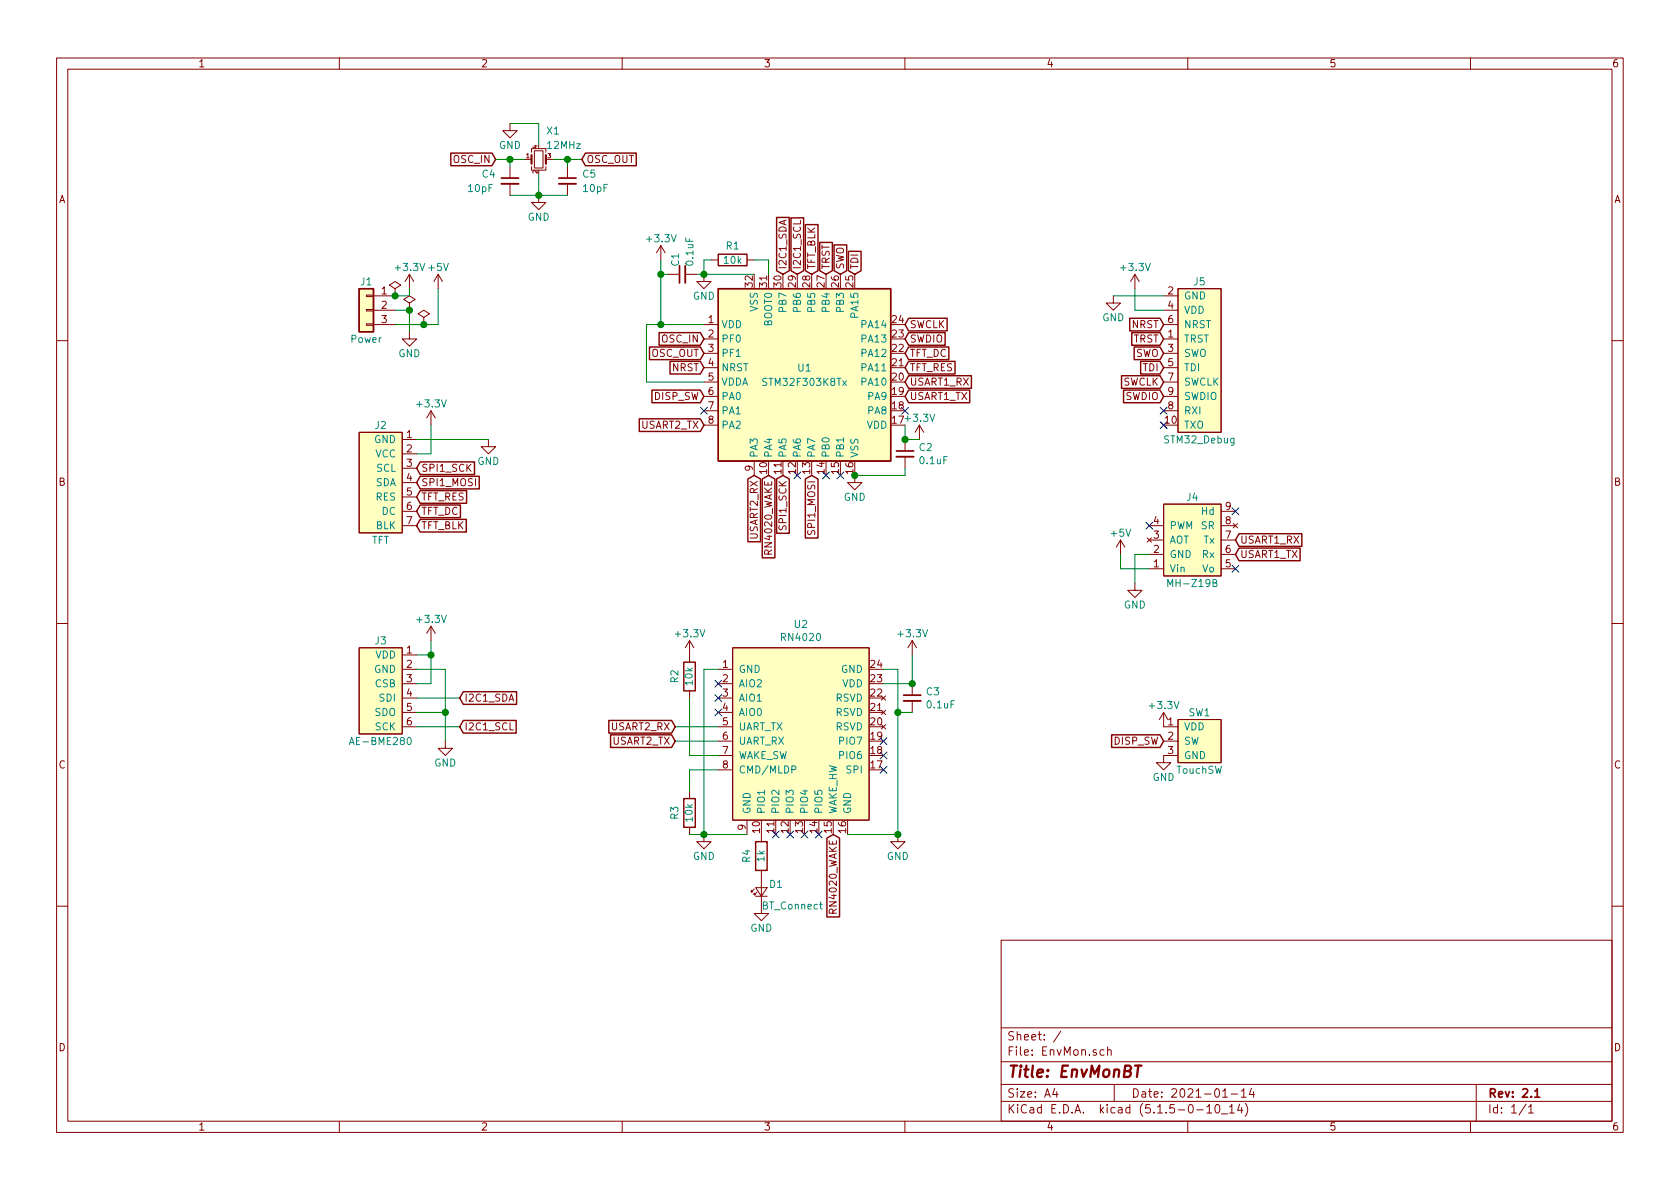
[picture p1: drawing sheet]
EESchema Schematic File Version 4
EELAYER 30 0
EELAYER END
$Descr A4 11693 8268
encoding utf-8
Sheet 1 1
Title "EnvMonBT"
Date "2021-01-14"
Rev "2.1"
Comp ""
Comment1 ""
Comment2 ""
Comment3 ""
Comment4 ""
$EndDescr
$Comp
L EnvMon:STM32F303K8Tx U1
U 1 1
P 5600 2600
F 0 "U1" H 5600 2650 50  0000 C CNN
F 1 "STM32F303K8Tx" H 5600 2550 50  0000 C CNN
F 2 "EnvMon:LQFP-32_7x7mm_P0.8mm_FusionPCB" H 5600 1700 50  0001 C CNN
F 3 "http://www.st.com/st-web-ui/static/active/en/resource/technical/document/datasheet/DM00092070.pdf" H 5600 2600 50  0001 C CNN
	1    5600 2600
	1    0    0    -1  
$EndComp
$Comp
L EnvMon:STM32_Debug J5
U 1 1
P 8350 2500
F 0 "J5" H 8350 3050 50  0000 C CNN
F 1 "STM32_Debug" H 8350 1950 50  0000 C CNN
F 2 "Connector_PinHeader_1.27mm:PinHeader_2x05_P1.27mm_Vertical" H 8350 3150 50  0001 C CNN
F 3 "" H 8300 3000 50  0001 C CNN
	1    8350 2500
	1    0    0    -1  
$EndComp
$Comp
L EnvMon:TFT_1_3_inch J2
U 1 1
P 2650 3350
F 0 "J2" H 2650 3750 50  0000 C CNN
F 1 "TFT" H 2650 2950 50  0000 C CNN
F 2 "EnvMon:TFT_1.3_IPA" H 2650 3200 50  0001 C CNN
F 3 "" H 2650 3200 50  0001 C CNN
	1    2650 3350
	1    0    0    -1  
$EndComp
$Comp
L Connector_Generic:Conn_01x03 J1
U 1 1
P 2550 2150
F 0 "J1" H 2550 2350 50  0000 C CNN
F 1 "Power" H 2550 1950 50  0000 C CNN
F 2 "EnvMon:USB_Power_Pin" H 2550 2150 50  0001 C CNN
F 3 "~" H 2550 2150 50  0001 C CNN
	1    2550 2150
	-1   0    0    -1  
$EndComp
$Comp
L power:+3.3V #PWR01
U 1 1
P 2850 2000
F 0 "#PWR01" H 2850 1850 50  0001 C CNN
F 1 "+3.3V" H 2850 2150 50  0000 C CNN
F 2 "" H 2850 2000 50  0001 C CNN
F 3 "" H 2850 2000 50  0001 C CNN
	1    2850 2000
	1    0    0    -1  
$EndComp
$Comp
L power:GND #PWR02
U 1 1
P 2850 2300
F 0 "#PWR02" H 2850 2050 50  0001 C CNN
F 1 "GND" H 2850 2150 50  0000 C CNN
F 2 "" H 2850 2300 50  0001 C CNN
F 3 "" H 2850 2300 50  0001 C CNN
	1    2850 2300
	1    0    0    -1  
$EndComp
Wire Wire Line
	2750 2050 2850 2050
Wire Wire Line
	2850 2050 2850 2000
Wire Wire Line
	2750 2150 2850 2150
Wire Wire Line
	2850 2150 2850 2300
Wire Wire Line
	2750 2250 2950 2250
Wire Wire Line
	3050 2250 3050 2000
$Comp
L power:PWR_FLAG #FLG01
U 1 1
P 2750 2050
F 0 "#FLG01" H 2750 2125 50  0001 C CNN
F 1 "PWR_FLAG" H 2750 2223 50  0001 C CNN
F 2 "" H 2750 2050 50  0001 C CNN
F 3 "~" H 2750 2050 50  0001 C CNN
	1    2750 2050
	1    0    0    -1  
$EndComp
$Comp
L power:PWR_FLAG #FLG03
U 1 1
P 2950 2250
F 0 "#FLG03" H 2950 2325 50  0001 C CNN
F 1 "PWR_FLAG" H 2950 2423 50  0001 C CNN
F 2 "" H 2950 2250 50  0001 C CNN
F 3 "~" H 2950 2250 50  0001 C CNN
	1    2950 2250
	1    0    0    -1  
$EndComp
Connection ~ 2750 2050
Connection ~ 2950 2250
Wire Wire Line
	2950 2250 3050 2250
$Comp
L power:PWR_FLAG #FLG02
U 1 1
P 2850 2150
F 0 "#FLG02" H 2850 2225 50  0001 C CNN
F 1 "PWR_FLAG" H 2850 2323 50  0001 C CNN
F 2 "" H 2850 2150 50  0001 C CNN
F 3 "~" H 2850 2150 50  0001 C CNN
	1    2850 2150
	1    0    0    -1  
$EndComp
Connection ~ 2850 2150
$Comp
L power:GND #PWR09
U 1 1
P 4900 1900
F 0 "#PWR09" H 4900 1650 50  0001 C CNN
F 1 "GND" H 4900 1750 50  0000 C CNN
F 2 "" H 4900 1900 50  0001 C CNN
F 3 "" H 4900 1900 50  0001 C CNN
	1    4900 1900
	1    0    0    -1  
$EndComp
$Comp
L Device:R R1
U 1 1
P 5100 1800
F 0 "R1" V 5000 1800 50  0000 C CNN
F 1 "10k" V 5100 1800 50  0000 C CNN
F 2 "Resistor_SMD:R_0603_1608Metric_Pad1.05x0.95mm_HandSolder" V 5030 1800 50  0001 C CNN
F 3 "~" H 5100 1800 50  0001 C CNN
	1    5100 1800
	0    1    1    0   
$EndComp
Wire Wire Line
	5250 1900 4900 1900
Wire Wire Line
	4950 1800 4900 1800
Wire Wire Line
	4900 1800 4900 1900
Connection ~ 4900 1900
Wire Wire Line
	5250 1800 5350 1800
Wire Wire Line
	5350 1800 5350 1900
Text GLabel 4900 2550 0    50   Input ~ 0
NRST
$Comp
L power:+3.3V #PWR08
U 1 1
P 4600 1800
F 0 "#PWR08" H 4600 1650 50  0001 C CNN
F 1 "+3.3V" H 4600 1950 50  0000 C CNN
F 2 "" H 4600 1800 50  0001 C CNN
F 3 "" H 4600 1800 50  0001 C CNN
	1    4600 1800
	1    0    0    -1  
$EndComp
Wire Wire Line
	4900 2250 4600 2250
Wire Wire Line
	4500 2650 4500 2250
$Comp
L power:GND #PWR011
U 1 1
P 5950 3300
F 0 "#PWR011" H 5950 3050 50  0001 C CNN
F 1 "GND" H 5950 3150 50  0000 C CNN
F 2 "" H 5950 3300 50  0001 C CNN
F 3 "" H 5950 3300 50  0001 C CNN
	1    5950 3300
	1    0    0    -1  
$EndComp
$Comp
L power:+3.3V #PWR012
U 1 1
P 6400 3050
F 0 "#PWR012" H 6400 2900 50  0001 C CNN
F 1 "+3.3V" H 6400 3200 50  0000 C CNN
F 2 "" H 6400 3050 50  0001 C CNN
F 3 "" H 6400 3050 50  0001 C CNN
	1    6400 3050
	1    0    0    -1  
$EndComp
Wire Wire Line
	6300 2950 6300 3050
Wire Wire Line
	6300 3050 6400 3050
$Comp
L EnvMon:MH-Z19B J4
U 1 1
P 8300 3750
F 0 "J4" H 8300 4050 50  0000 C CNN
F 1 "MH-Z19B" H 8300 3450 50  0000 C CNN
F 2 "EnvMon:MH-Z19B" H 8300 3350 50  0001 C CNN
F 3 "" H 8300 3750 50  0001 C CNN
	1    8300 3750
	1    0    0    -1  
$EndComp
$Comp
L EnvMon:AE-BME280 J3
U 1 1
P 2650 4800
F 0 "J3" H 2650 5150 50  0000 C CNN
F 1 "AE-BME280" H 2650 4450 50  0000 C CNN
F 2 "Connector_PinSocket_2.54mm:PinSocket_1x06_P2.54mm_Vertical" H 2650 4350 50  0001 C CNN
F 3 "" H 2700 4800 50  0001 C CNN
	1    2650 4800
	1    0    0    -1  
$EndComp
NoConn ~ 8100 2950
NoConn ~ 8100 2850
Text GLabel 6300 2350 2    50   Input ~ 0
SWDIO
Text GLabel 6300 2250 2    50   Input ~ 0
SWCLK
Text GLabel 5950 1900 1    50   Input ~ 0
TDI
Text GLabel 5850 1900 1    50   Input ~ 0
SWO
Text GLabel 5750 1900 1    50   Input ~ 0
TRST
Text GLabel 8100 2250 0    50   Input ~ 0
NRST
Text GLabel 8100 2350 0    50   Input ~ 0
TRST
Text GLabel 8100 2450 0    50   Input ~ 0
SWO
Text GLabel 8100 2550 0    50   Input ~ 0
TDI
Text GLabel 8100 2650 0    50   Input ~ 0
SWCLK
$Comp
L power:GND #PWR015
U 1 1
P 7750 2050
F 0 "#PWR015" H 7750 1800 50  0001 C CNN
F 1 "GND" H 7750 1900 50  0000 C CNN
F 2 "" H 7750 2050 50  0001 C CNN
F 3 "" H 7750 2050 50  0001 C CNN
	1    7750 2050
	1    0    0    -1  
$EndComp
Wire Wire Line
	8100 2050 7750 2050
$Comp
L power:+3.3V #PWR016
U 1 1
P 7900 2000
F 0 "#PWR016" H 7900 1850 50  0001 C CNN
F 1 "+3.3V" H 7900 2150 50  0000 C CNN
F 2 "" H 7900 2000 50  0001 C CNN
F 3 "" H 7900 2000 50  0001 C CNN
	1    7900 2000
	1    0    0    -1  
$EndComp
Wire Wire Line
	7900 2150 7900 2000
Wire Wire Line
	7900 2150 8100 2150
NoConn ~ 8000 3650
NoConn ~ 8600 3550
NoConn ~ 8600 3950
Text GLabel 6300 2650 2    50   Input ~ 0
USART1_RX
Text GLabel 6300 2750 2    50   Input ~ 0
USART1_TX
Text GLabel 8600 3750 2    50   Input ~ 0
USART1_RX
Text GLabel 8600 3850 2    50   Input ~ 0
USART1_TX
Text GLabel 5450 1900 1    50   Input ~ 0
I2C1_SDA
Text GLabel 5550 1900 1    50   Input ~ 0
I2C1_SCL
Text GLabel 3200 5050 2    50   Input ~ 0
I2C1_SCL
Text GLabel 3200 4850 2    50   Input ~ 0
I2C1_SDA
Text GLabel 5650 3300 3    50   Input ~ 0
SPI1_MOSI
Text GLabel 5450 3300 3    50   Input ~ 0
SPI1_SCK
Text GLabel 2900 3450 2    50   Input ~ 0
TFT_RES
Text GLabel 2900 3250 2    50   Input ~ 0
SPI1_SCK
Text GLabel 2900 3350 2    50   Input ~ 0
SPI1_MOSI
Text GLabel 2900 3550 2    50   Input ~ 0
TFT_DC
Text GLabel 2900 3650 2    50   Input ~ 0
TFT_BLK
$Comp
L power:GND #PWR07
U 1 1
P 3100 5150
F 0 "#PWR07" H 3100 4900 50  0001 C CNN
F 1 "GND" H 3100 5000 50  0000 C CNN
F 2 "" H 3100 5150 50  0001 C CNN
F 3 "" H 3100 5150 50  0001 C CNN
	1    3100 5150
	1    0    0    -1  
$EndComp
$Comp
L power:+3.3V #PWR06
U 1 1
P 3000 4450
F 0 "#PWR06" H 3000 4300 50  0001 C CNN
F 1 "+3.3V" H 3000 4600 50  0000 C CNN
F 2 "" H 3000 4450 50  0001 C CNN
F 3 "" H 3000 4450 50  0001 C CNN
	1    3000 4450
	1    0    0    -1  
$EndComp
Wire Wire Line
	2900 4550 3000 4550
Wire Wire Line
	3000 4550 3000 4450
Wire Wire Line
	2900 4750 3000 4750
Wire Wire Line
	3000 4750 3000 4550
Connection ~ 3000 4550
Wire Wire Line
	2900 4650 3100 4650
Wire Wire Line
	3100 4650 3100 4950
Wire Wire Line
	2900 4950 3100 4950
Connection ~ 3100 4950
Wire Wire Line
	3100 4950 3100 5150
Wire Wire Line
	3200 4850 2900 4850
Wire Wire Line
	2900 5050 3200 5050
$Comp
L power:GND #PWR014
U 1 1
P 7900 4050
F 0 "#PWR014" H 7900 3800 50  0001 C CNN
F 1 "GND" H 7900 3900 50  0000 C CNN
F 2 "" H 7900 4050 50  0001 C CNN
F 3 "" H 7900 4050 50  0001 C CNN
	1    7900 4050
	1    0    0    -1  
$EndComp
$Comp
L power:+5V #PWR013
U 1 1
P 7800 3850
F 0 "#PWR013" H 7800 3700 50  0001 C CNN
F 1 "+5V" H 7800 4000 50  0000 C CNN
F 2 "" H 7800 3850 50  0001 C CNN
F 3 "" H 7800 3850 50  0001 C CNN
	1    7800 3850
	1    0    0    -1  
$EndComp
Wire Wire Line
	8000 3850 7900 3850
Wire Wire Line
	7900 3850 7900 4050
Wire Wire Line
	8000 3950 7800 3950
Wire Wire Line
	7800 3950 7800 3850
$Comp
L power:+3.3V #PWR04
U 1 1
P 3000 2950
F 0 "#PWR04" H 3000 2800 50  0001 C CNN
F 1 "+3.3V" H 3000 3100 50  0000 C CNN
F 2 "" H 3000 2950 50  0001 C CNN
F 3 "" H 3000 2950 50  0001 C CNN
	1    3000 2950
	1    0    0    -1  
$EndComp
$Comp
L power:GND #PWR05
U 1 1
P 3400 3050
F 0 "#PWR05" H 3400 2800 50  0001 C CNN
F 1 "GND" H 3400 2900 50  0000 C CNN
F 2 "" H 3400 3050 50  0001 C CNN
F 3 "" H 3400 3050 50  0001 C CNN
	1    3400 3050
	1    0    0    -1  
$EndComp
Wire Wire Line
	2900 3150 3000 3150
Wire Wire Line
	3000 3150 3000 2950
Wire Wire Line
	2900 3050 3400 3050
Text GLabel 8100 5150 0    50   Input ~ 0
DISP_SW
Text GLabel 4900 2750 0    50   Input ~ 0
DISP_SW
Text GLabel 6300 2450 2    50   Input ~ 0
TFT_DC
Text GLabel 6300 2550 2    50   Input ~ 0
TFT_RES
Text GLabel 5650 1900 1    50   Input ~ 0
TFT_BLK
NoConn ~ 5550 3300
NoConn ~ 5750 3300
NoConn ~ 5850 3300
NoConn ~ 6300 2850
Text GLabel 8100 2750 0    50   Input ~ 0
SWDIO
$Comp
L Device:C_Small C1
U 1 1
P 4750 1900
F 0 "C1" H 4800 1950 50  0000 L CNN
F 1 "0.1uF" H 4800 1850 50  0000 L CNN
F 2 "Capacitor_SMD:C_0603_1608Metric_Pad1.05x0.95mm_HandSolder" H 4750 1900 50  0001 C CNN
F 3 "~" H 4750 1900 50  0001 C CNN
	1    4750 1900
	0    -1   -1   0   
$EndComp
$Comp
L Device:C_Small C2
U 1 1
P 6300 3150
F 0 "C2" H 6392 3196 50  0000 L CNN
F 1 "0.1uF" H 6392 3105 50  0000 L CNN
F 2 "Capacitor_SMD:C_0603_1608Metric_Pad1.05x0.95mm_HandSolder" H 6300 3150 50  0001 C CNN
F 3 "~" H 6300 3150 50  0001 C CNN
	1    6300 3150
	1    0    0    -1  
$EndComp
$Comp
L EnvMon:RN4020 U2
U 1 1
P 5550 5100
F 0 "U2" H 5575 5865 50  0000 C CNN
F 1 "RN4020" H 5575 5774 50  0000 C CNN
F 2 "EnvMon:RN4020" H 5550 5100 50  0001 C CNN
F 3 "" H 5550 5100 50  0001 C CNN
	1    5550 5100
	1    0    0    -1  
$EndComp
$Comp
L EnvMon:TouchSW SW1
U 1 1
P 8350 5150
F 0 "SW1" H 8350 5350 50  0000 C CNN
F 1 "TouchSW" H 8350 4950 50  0000 C CNN
F 2 "EnvMon:TouchSW" H 8350 5150 50  0001 C CNN
F 3 "" H 8350 5150 50  0001 C CNN
	1    8350 5150
	1    0    0    -1  
$EndComp
$Comp
L power:GND #PWR023
U 1 1
P 8100 5250
F 0 "#PWR023" H 8100 5000 50  0001 C CNN
F 1 "GND" H 8100 5100 50  0000 C CNN
F 2 "" H 8100 5250 50  0001 C CNN
F 3 "" H 8100 5250 50  0001 C CNN
	1    8100 5250
	1    0    0    -1  
$EndComp
$Comp
L power:+3.3V #PWR022
U 1 1
P 8100 5050
F 0 "#PWR022" H 8100 4900 50  0001 C CNN
F 1 "+3.3V" H 8100 5200 50  0000 C CNN
F 2 "" H 8100 5050 50  0001 C CNN
F 3 "" H 8100 5050 50  0001 C CNN
	1    8100 5050
	1    0    0    -1  
$EndComp
NoConn ~ 5000 4750
NoConn ~ 5000 4850
NoConn ~ 5000 4950
NoConn ~ 6150 5150
NoConn ~ 6150 5250
NoConn ~ 6150 5350
NoConn ~ 5700 5800
NoConn ~ 5600 5800
NoConn ~ 5500 5800
NoConn ~ 5400 5800
$Comp
L power:GND #PWR019
U 1 1
P 4900 5800
F 0 "#PWR019" H 4900 5550 50  0001 C CNN
F 1 "GND" H 4900 5650 50  0000 C CNN
F 2 "" H 4900 5800 50  0001 C CNN
F 3 "" H 4900 5800 50  0001 C CNN
	1    4900 5800
	1    0    0    -1  
$EndComp
$Comp
L power:GND #PWR020
U 1 1
P 6250 5800
F 0 "#PWR020" H 6250 5550 50  0001 C CNN
F 1 "GND" H 6250 5650 50  0000 C CNN
F 2 "" H 6250 5800 50  0001 C CNN
F 3 "" H 6250 5800 50  0001 C CNN
	1    6250 5800
	1    0    0    -1  
$EndComp
Wire Wire Line
	5000 4650 4900 4650
Wire Wire Line
	4900 4650 4900 5800
Wire Wire Line
	5200 5800 4900 5800
Connection ~ 4900 5800
Wire Wire Line
	5900 5800 6250 5800
Wire Wire Line
	6150 4650 6250 4650
Wire Wire Line
	6250 4650 6250 4950
Connection ~ 6250 5800
Wire Wire Line
	6150 4750 6350 4750
Wire Wire Line
	6350 4750 6350 4550
NoConn ~ 4900 2850
Text GLabel 5250 3300 3    50   Input ~ 0
USART2_RX
Text GLabel 4700 5050 0    50   Input ~ 0
USART2_RX
Text GLabel 4900 2950 0    50   Input ~ 0
USART2_TX
Text GLabel 4700 5150 0    50   Input ~ 0
USART2_TX
Text GLabel 5350 3300 3    50   Input ~ 0
RN4020_WAKE
Text GLabel 5800 5800 3    50   Input ~ 0
RN4020_WAKE
Wire Wire Line
	4700 5050 5000 5050
Wire Wire Line
	4700 5150 5000 5150
$Comp
L Device:R R2
U 1 1
P 4800 4700
F 0 "R2" V 4900 4700 50  0000 C CNN
F 1 "10k" V 4800 4700 50  0000 C CNN
F 2 "Resistor_SMD:R_0603_1608Metric_Pad1.05x0.95mm_HandSolder" V 4730 4700 50  0001 C CNN
F 3 "~" H 4800 4700 50  0001 C CNN
	1    4800 4700
	-1   0    0    1   
$EndComp
$Comp
L power:+3.3V #PWR021
U 1 1
P 6350 4550
F 0 "#PWR021" H 6350 4400 50  0001 C CNN
F 1 "+3.3V" H 6350 4700 50  0000 C CNN
F 2 "" H 6350 4550 50  0001 C CNN
F 3 "" H 6350 4550 50  0001 C CNN
	1    6350 4550
	1    0    0    -1  
$EndComp
$Comp
L power:+3.3V #PWR010
U 1 1
P 4800 4550
F 0 "#PWR010" H 4800 4400 50  0001 C CNN
F 1 "+3.3V" H 4800 4700 50  0000 C CNN
F 2 "" H 4800 4550 50  0001 C CNN
F 3 "" H 4800 4550 50  0001 C CNN
	1    4800 4550
	1    0    0    -1  
$EndComp
Wire Wire Line
	5000 5250 4800 5250
Wire Wire Line
	4800 5250 4800 4850
$Comp
L Device:R R3
U 1 1
P 4800 5650
F 0 "R3" V 4900 5650 50  0000 C CNN
F 1 "10k" V 4800 5650 50  0000 C CNN
F 2 "Resistor_SMD:R_0603_1608Metric_Pad1.05x0.95mm_HandSolder" V 4730 5650 50  0001 C CNN
F 3 "~" H 4800 5650 50  0001 C CNN
	1    4800 5650
	-1   0    0    1   
$EndComp
Wire Wire Line
	5000 5350 4800 5350
Wire Wire Line
	4800 5350 4800 5500
Wire Wire Line
	4800 5800 4900 5800
Wire Wire Line
	4650 1900 4600 1900
Wire Wire Line
	4600 1900 4600 1800
Wire Wire Line
	4600 1900 4600 2250
Connection ~ 4600 1900
Wire Wire Line
	4850 1900 4900 1900
Connection ~ 6300 3050
Wire Wire Line
	5950 3300 6300 3300
Wire Wire Line
	6300 3300 6300 3250
Connection ~ 5950 3300
$Comp
L power:+5V #PWR03
U 1 1
P 3050 2000
F 0 "#PWR03" H 3050 1850 50  0001 C CNN
F 1 "+5V" H 3050 2150 50  0000 C CNN
F 2 "" H 3050 2000 50  0001 C CNN
F 3 "" H 3050 2000 50  0001 C CNN
	1    3050 2000
	1    0    0    -1  
$EndComp
$Comp
L Device:C_Small C3
U 1 1
P 6350 4850
F 0 "C3" H 6442 4896 50  0000 L CNN
F 1 "0.1uF" H 6442 4805 50  0000 L CNN
F 2 "Capacitor_SMD:C_0603_1608Metric_Pad1.05x0.95mm_HandSolder" H 6350 4850 50  0001 C CNN
F 3 "~" H 6350 4850 50  0001 C CNN
	1    6350 4850
	1    0    0    -1  
$EndComp
Connection ~ 6350 4750
Wire Wire Line
	6350 4950 6250 4950
Connection ~ 6250 4950
Wire Wire Line
	6250 4950 6250 5800
$Comp
L Device:LED_Small D1
U 1 1
P 5300 6200
F 0 "D1" V 5350 6150 50  0000 R CNN
F 1 "BT_Connect" V 5200 6200 50  0000 R CNN
F 2 "LED_SMD:LED_0603_1608Metric_Pad1.05x0.95mm_HandSolder" V 5300 6200 50  0001 C CNN
F 3 "~" V 5300 6200 50  0001 C CNN
	1    5300 6200
	0    -1   -1   0   
$EndComp
$Comp
L power:GND #PWR0101
U 1 1
P 5300 6300
F 0 "#PWR0101" H 5300 6050 50  0001 C CNN
F 1 "GND" H 5300 6150 50  0000 C CNN
F 2 "" H 5300 6300 50  0001 C CNN
F 3 "" H 5300 6300 50  0001 C CNN
	1    5300 6300
	1    0    0    -1  
$EndComp
$Comp
L Device:R R4
U 1 1
P 5300 5950
F 0 "R4" V 5400 5950 50  0000 C CNN
F 1 "1k" V 5300 5950 50  0000 C CNN
F 2 "Resistor_SMD:R_0603_1608Metric_Pad1.05x0.95mm_HandSolder" V 5230 5950 50  0001 C CNN
F 3 "~" H 5300 5950 50  0001 C CNN
	1    5300 5950
	-1   0    0    1   
$EndComp
$Comp
L Device:Crystal_GND24_Small X1
U 1 1
P 3750 1100
F 0 "X1" H 3800 1300 50  0000 L CNN
F 1 "12MHz" H 3800 1200 50  0000 L CNN
F 2 "EnvMon:Crystal_SMD_3225-4Pin_3.2x2.5mm_HandSoldering" H 3750 1100 50  0001 C CNN
F 3 "~" H 3750 1100 50  0001 C CNN
	1    3750 1100
	1    0    0    -1  
$EndComp
Text GLabel 4900 2350 0    50   Input ~ 0
OSC_IN
Text GLabel 4900 2450 0    50   Input ~ 0
OSC_OUT
Wire Wire Line
	4600 2250 4500 2250
Connection ~ 4600 2250
Wire Wire Line
	4500 2650 4900 2650
Text GLabel 3450 1100 0    50   Input ~ 0
OSC_IN
Text GLabel 4050 1100 2    50   Input ~ 0
OSC_OUT
$Comp
L power:GND #PWR018
U 1 1
P 3750 1350
F 0 "#PWR018" H 3750 1100 50  0001 C CNN
F 1 "GND" H 3750 1200 50  0000 C CNN
F 2 "" H 3750 1350 50  0001 C CNN
F 3 "" H 3750 1350 50  0001 C CNN
	1    3750 1350
	1    0    0    -1  
$EndComp
$Comp
L Device:C_Small C4
U 1 1
P 3550 1250
F 0 "C4" H 3350 1300 50  0000 L CNN
F 1 "10pF" H 3250 1200 50  0000 L CNN
F 2 "EnvMon:C_0402_1005Metric" H 3550 1250 50  0001 C CNN
F 3 "~" H 3550 1250 50  0001 C CNN
	1    3550 1250
	1    0    0    -1  
$EndComp
$Comp
L Device:C_Small C5
U 1 1
P 3950 1250
F 0 "C5" H 4050 1300 50  0000 L CNN
F 1 "10pF" H 4050 1200 50  0000 L CNN
F 2 "EnvMon:C_0402_1005Metric" H 3950 1250 50  0001 C CNN
F 3 "~" H 3950 1250 50  0001 C CNN
	1    3950 1250
	1    0    0    -1  
$EndComp
Wire Wire Line
	3550 1100 3650 1100
Connection ~ 3550 1100
Wire Wire Line
	3550 1100 3550 1150
Wire Wire Line
	3550 1100 3450 1100
Wire Wire Line
	3850 1100 3950 1100
Wire Wire Line
	3950 1100 3950 1150
Connection ~ 3950 1100
Wire Wire Line
	3950 1100 4050 1100
Wire Wire Line
	3950 1350 3750 1350
Wire Wire Line
	3750 1350 3550 1350
Connection ~ 3750 1350
$Comp
L power:GND #PWR017
U 1 1
P 3550 850
F 0 "#PWR017" H 3550 600 50  0001 C CNN
F 1 "GND" H 3550 700 50  0000 C CNN
F 2 "" H 3550 850 50  0001 C CNN
F 3 "" H 3550 850 50  0001 C CNN
	1    3550 850 
	1    0    0    -1  
$EndComp
Wire Wire Line
	3550 850  3750 850 
Wire Wire Line
	3750 850  3750 1000
Wire Wire Line
	3750 1200 3750 1350
$EndSCHEMATC
